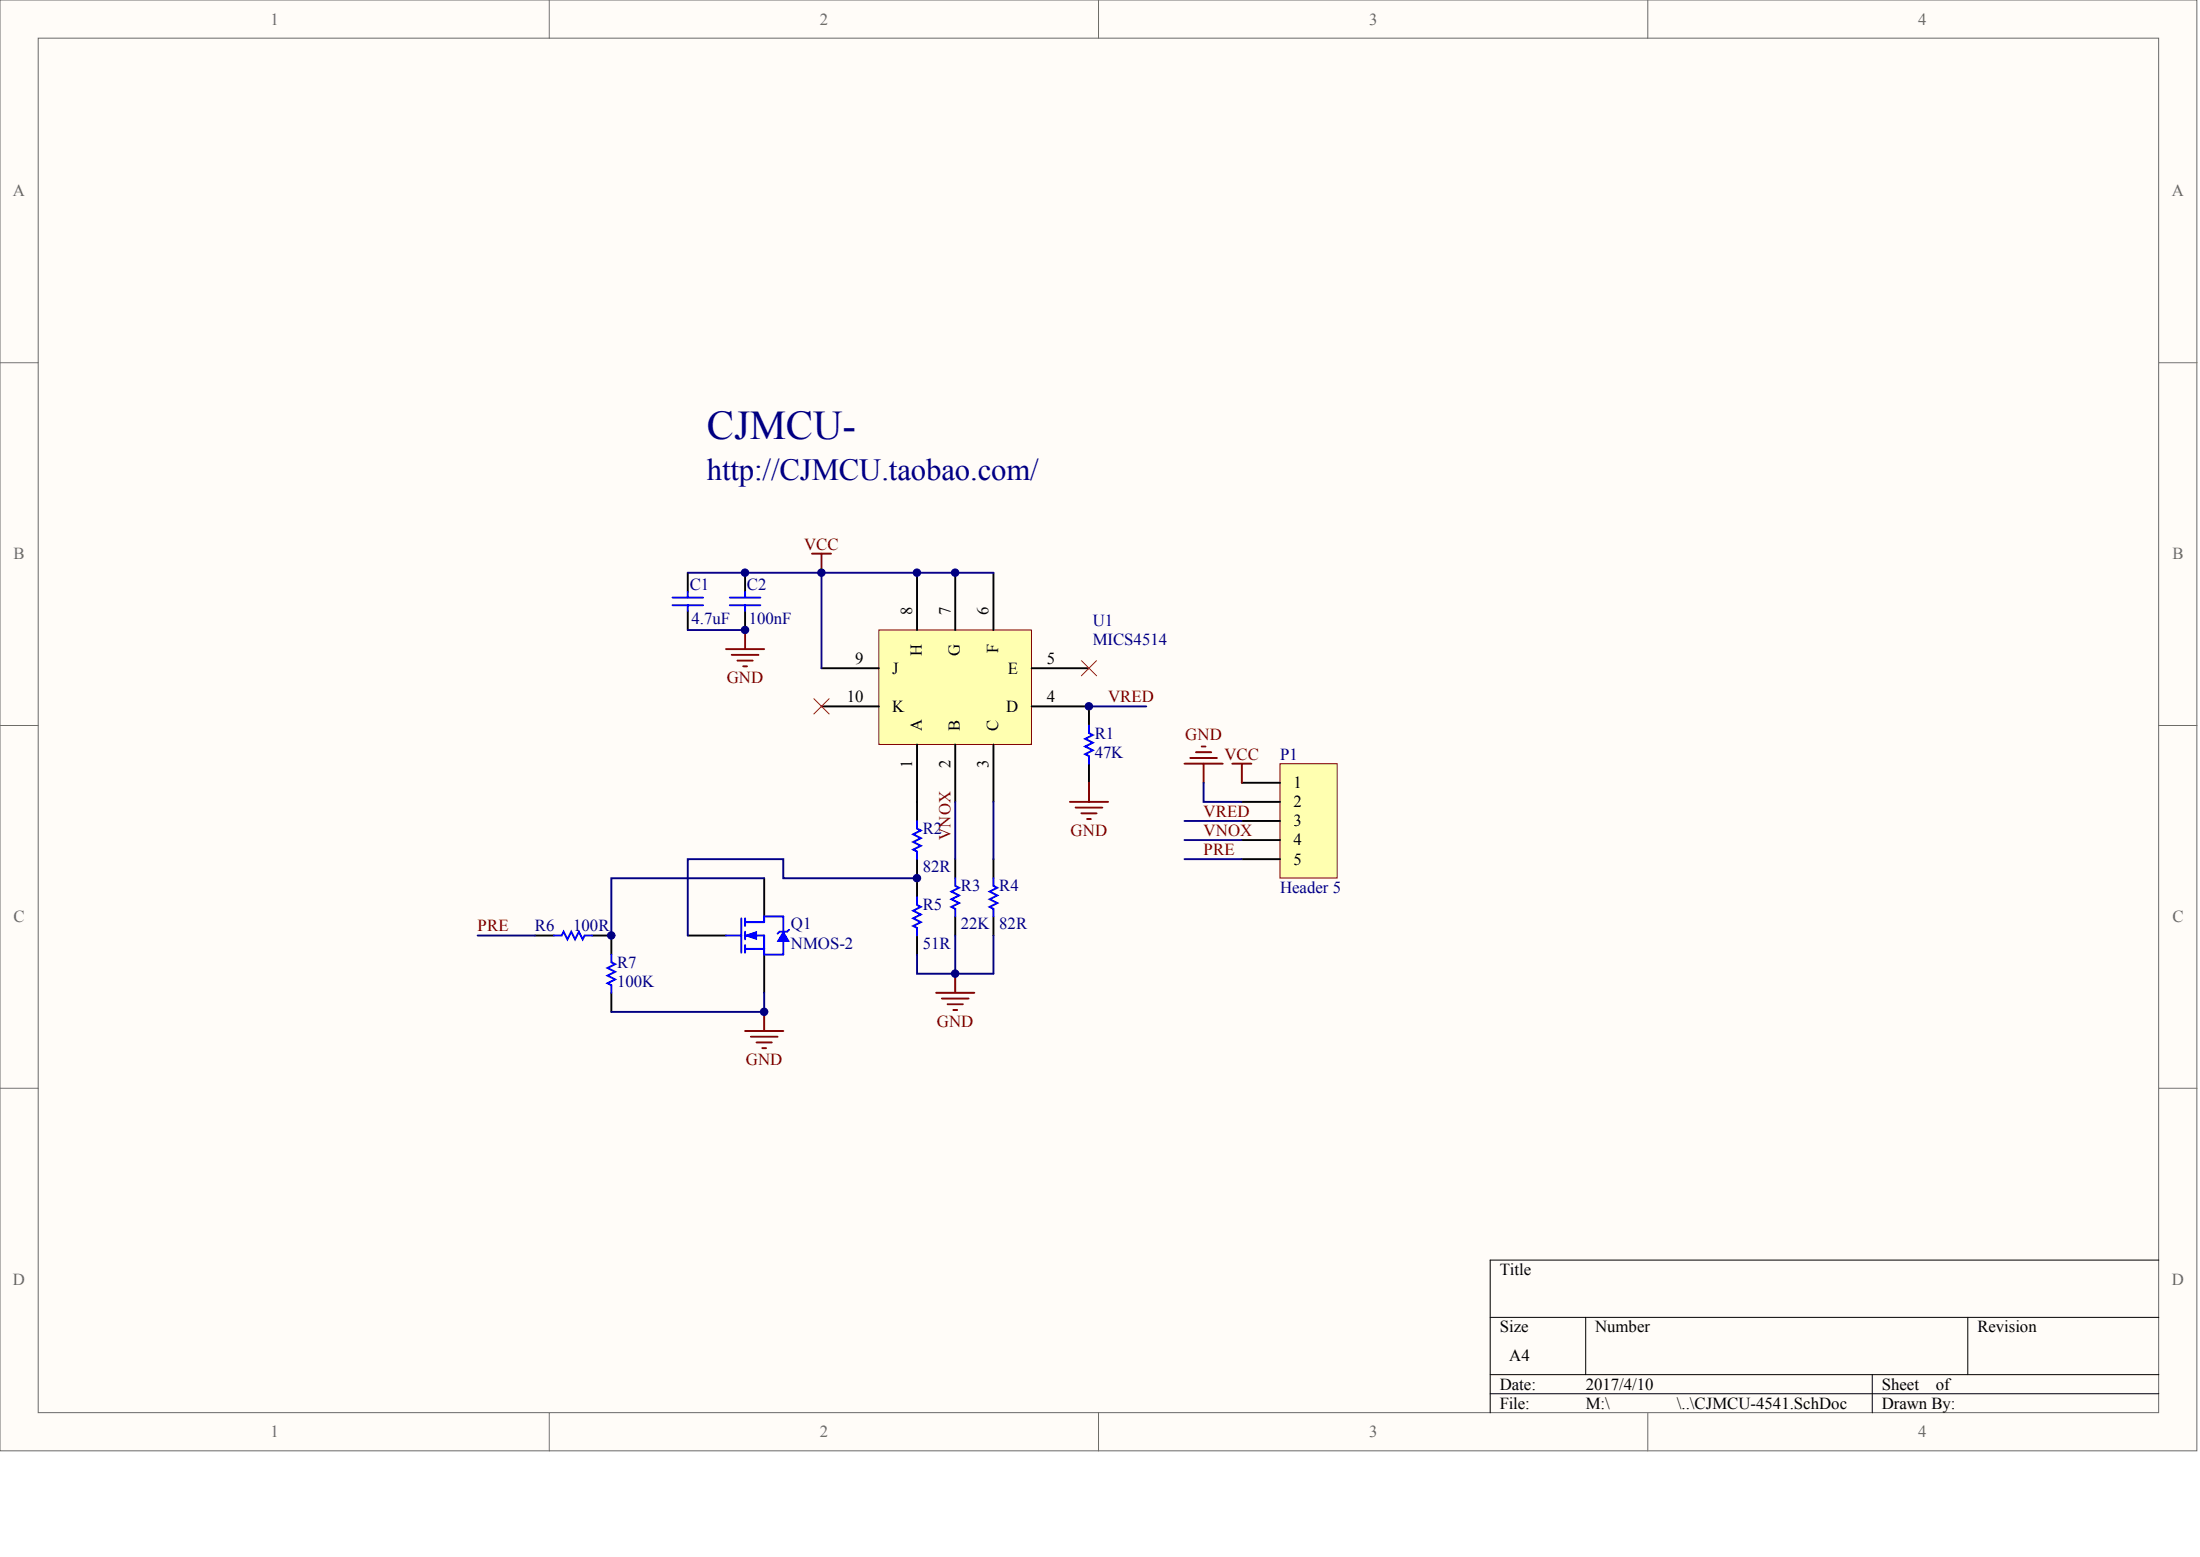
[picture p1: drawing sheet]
<svg xmlns="http://www.w3.org/2000/svg" width="840mm" height="594mm" viewBox="0 0 840 594" stroke-linecap="round" stroke-linejoin="round" font-family="sans-serif">
<g fill="#fffcf8" stroke="#696969" stroke-width=".38">
<path d="M0 0h838.4v553.6h-838.4z"/>
<path d="M14.6 14.6h809.2v524.4h-809.2z"/>
</g>
<path d="M209.6 0v14.6M419.2 0v14.6M628.9 0v14.6M0 138.4h14.6M823.9 138.4h14.6M0 276.8h14.6M823.9 276.8h14.6M0 415.2h14.6M823.9 415.2h14.6M209.6 539.1v14.5M419.2 539.1v14.5M628.9 539.1v14.5" fill="none" stroke="#696969" stroke-width=".38"/>
<path d="M823.9 480.8h-255.2v58.3M568.7 502.6h255.2M605.2 502.6v21.9M751 502.6v21.9M568.7 524.5h255.2M568.7 531.8h255.2M714.5 524.5v14.6" fill="none" stroke="#000" stroke-width=".38"/>
<path d="M262.5 218.5v7.3M262.5 233.1v7.3M379.1 327.8v7.3M379.1 349.7v7.3" fill="none" stroke="#000" stroke-width=".73"/>
<path d="M256.6 228h11.7M256.6 230.9h11.7M262.5 225.8v2.2M262.5 230.9v2.2M379.1 335.1v2.9l1.5 .7-2.9 1.5 2.9 1.5-2.9 1.4 2.9 1.5-2.9 1.4 1.4 .8v2.9" fill="none" stroke="#00f" stroke-width=".73"/>
<path d="M335.4 240.4h58.2v43.6h-58.2z" fill="#ffffb0" stroke="#800000" stroke-width=".38"/>
<g fill="none" stroke="#000" stroke-width=".73">
<path d="M350 218.5v21.9M364.6 218.5v21.9M379.1 218.5v21.9M313.5 255h21.9M393.7 255h21.9M313.5 269.5h21.9M393.7 269.5h21.9v7.3M350 284.1v29.1M364.6 284.1v21.9M379.1 284.1v21.9M415.6 291.4v7.3M291.6 335.1v14.6"/>
<path d="M350 327.8v14.6M364.6 327.8v7.3M262.5 357h14.6M350 357v7.2M364.6 349.7v7.3M291.6 364.2v14.6"/>
</g>
<path d="M379.1 218.5h-65.6v36.5" fill="none" stroke="#0c0087" stroke-width=".73"/>
<path d="M309.9 211.3h7.3M313.5 211.3v7.2" fill="none" stroke="#800000" stroke-width=".73"/>
<g fill="none" stroke="#00f" stroke-width=".73">
<path d="M415.6 276.8v2.9l1.5 .8-3 1.4 3 1.5-3 1.4 3 1.5-3 1.4 1.5 .8v2.9M350 313.2v3l1.4 .7-2.9 1.4 2.9 1.5-2.9 1.5 2.9 1.4-2.9 1.5 1.5 .7v2.9M364.6 335.1v2.9l1.4 .7-2.9 1.5 2.9 1.5-2.9 1.4 2.9 1.5-2.9 1.4 1.5 .8v2.9M277.1 357h5.8M282.9 350.4v13.1M284.4 351.9h7.2v-2.2h7.3v5.8M284.4 357h7.2v7.2h7.3v-5.1M284.4 350.4v2.9M284.4 355.5v2.9M301.1 354.8l-.7 .7h-2.9l-.7 .7M350 342.4v2.9l1.4 .7-2.9 1.5 2.9 1.4-2.9 1.5 2.9 1.5-2.9 1.4 1.5 .7v3M284.4 362.1h7.2"/>
<path d="M284.4 360.6v2.9"/>
</g>
<path d="M412.7 252l5.8 5.9M418.5 252l-5.8 5.9M310.6 266.6l5.8 5.8M316.4 266.6l-5.8 5.8" fill="none" stroke="#f00" stroke-width=".38"/>
<g fill="#00f" stroke="#00f" stroke-width=".38">
<path d="M284.4 357l4.3-1.5v2.9z"/>
<path d="M298.9 355.5l2.2 3.6h-4.3z"/>
</g>
<path d="M488.5 291.4h21.8v43.6h-21.8z" fill="#ffffb0" stroke="#800000" stroke-width=".38"/>
<path d="M284.4 218.5v7.3M284.4 233.1v7.3M473.9 298.7h14.6M473.9 306h14.6M473.9 313.2h14.6M473.9 320.5h14.6M473.9 327.8h14.6M204.2 357h7.2M226 357h7.3v7.2M233.3 378.8v7.3" fill="none" stroke="#000" stroke-width=".73"/>
<g fill="none" stroke="#800000" stroke-width=".73">
<path d="M277.1 247.7h14.5M279.3 249.9h10.2M281.4 252h5.9M283.6 254.2h1.5M284.4 240.4v7.3M415.6 298.7v7.3M452.1 291.4h14.5M454.2 289.2h10.2M456.4 287h5.9M458.6 284.8h1.5M459.3 291.4v7.3M470.3 291.4h7.3"/>
<path d="M473.9 291.4v7.3M408.3 306h14.6M410.5 308.1h10.2M412.7 310.3h5.8M414.9 312.5h1.4M357.3 378.8h14.5M364.6 371.5v7.3M284.4 393.4h14.5M286.5 395.6h10.3M288.7 397.7h5.9M290.9 399.9h1.5M291.6 386.1v7.3"/>
<path d="M359.5 381h10.2M361.6 383.2h5.9M363.8 385.4h1.5"/>
</g>
<path d="M262.5 218.5h51M262.5 240.4h21.9M452.1 313.2h21.8M452.1 320.5h21.8M452.1 327.8h21.8" fill="none" stroke="#0c0087" stroke-width=".73"/>
<path d="M278.5 228h11.7M278.5 230.9h11.7M284.4 225.8v2.2M284.4 230.9v2.2M211.4 357h3l.7-1.5 1.4 2.9 1.5-2.9 1.5 2.9 1.4-2.9 1.5 2.9 .7-1.4h2.9M233.3 364.2v2.9l1.5 .8-2.9 1.4 2.9 1.5-2.9 1.4 2.9 1.5-2.9 1.5 1.4 .7v2.9" fill="none" stroke="#00f" stroke-width=".73"/>
<path d="M415.6 269.5h21.9M459.3 298.7v7.3h14.6M364.6 306v21.8M379.1 306v21.8M291.6 335.1h-58.3v21.9M350 335.1h-51.1v-7.3h-36.4v29.2M182.3 357h21.9M364.6 357v14.5h14.5v-14.5M291.6 378.8v7.3h-58.3M350 364.2v7.3h14.6" fill="none" stroke="#000080" stroke-width=".73"/>
<g fill="#000080" stroke="#000080" stroke-width=".38">
<circle cx="233.3" cy="356.9" r="1.42"/>
<circle cx="284.3" cy="240.4" r="1.42"/>
<circle cx="284.3" cy="218.5" r="1.42"/>
<circle cx="291.6" cy="386.1" r="1.42"/>
<circle cx="313.5" cy="218.5" r="1.42"/>
<circle cx="349.9" cy="335.1" r="1.42"/>
<circle cx="349.9" cy="218.5" r="1.42"/>
<circle cx="364.5" cy="371.5" r="1.42"/>
<circle cx="364.5" cy="218.5" r="1.42"/>
<circle cx="415.6" cy="269.5" r="1.42"/>
</g>
<text font-size="15.6" fill="#000080" x="269.8" y="167.7">CJMCU-</text>
<text font-size="11.7" fill="#000080" x="269.8" y="183.2">http://CJMCU.taobao.com/</text>
<g font-size="6.4" fill="#696969">
<text x="103.2" y="9.3">1</text>
<text x="312.9" y="9.3">2</text>
<text x="522.5" y="9.3">3</text>
<text x="732.1" y="9.3">4</text>
<text x="5" y="74.9">A</text>
<text x="828.9" y="74.9">A</text>
<text x="5.2" y="213.3">B</text>
<text x="829.1" y="213.3">B</text>
<text x="5.2" y="351.7">C</text>
<text x="829.1" y="351.7">C</text>
<text x="5" y="490.1">D</text>
<text x="828.9" y="490.1">D</text>
<text x="103.2" y="548.4">1</text>
<text x="312.9" y="548.4">2</text>
<text x="522.5" y="548.4">3</text>
<text x="732.1" y="548.4">4</text>
</g>
<g font-size="6.4" fill="#800000">
<text x="306.9" y="209.7">VCC</text>
<text x="277.4" y="260.7">GND</text>
<text x="422.9" y="268">VRED</text>
<text x="452.3" y="282.5">GND</text>
<text x="467.3" y="289.8">VCC</text>
<text x="459.3" y="311.7">VRED</text>
<text x="408.6" y="319">GND</text>
<text x="459.3" y="319">VNOX</text>
<text x="459.3" y="326.2">PRE</text>
<text x="182.3" y="355.4">PRE</text>
<text x="357.6" y="391.8">GND</text>
<text x="284.6" y="406.4">GND</text>
</g>
<g font-size="6.4" fill="#000080">
<text x="263.2" y="225">C1</text>
<text x="285.1" y="225">C2</text>
<text x="263.9" y="238.1">4.7uF</text>
<text x="285.8" y="238.1">100nF</text>
<text x="417.1" y="238.8">U1</text>
<text x="417.1" y="246.1">MICS4514</text>
<text x="417.8" y="281.8">R1</text>
<text x="417.8" y="289.1">47K</text>
<text x="488.5" y="289.8">P1</text>
<text x="352.2" y="318.2">R2</text>
<text x="352.2" y="332.8">82R</text>
<text x="366.7" y="340.1">R3</text>
<text x="381.3" y="340.1">R4</text>
<text x="488.5" y="340.8">Header 5</text>
<text x="352.2" y="347.4">R5</text>
<text x="204.2" y="355.4">R6</text>
<text x="218.7" y="355.4">100R</text>
<text x="301.9" y="354.6">Q1</text>
<text x="366.7" y="354.6">22K</text>
<text x="381.3" y="354.6">82R</text>
<text x="301.9" y="361.9">NMOS-2</text>
<text x="352.2" y="361.9">51R</text>
<text x="235.5" y="369.2">R7</text>
<text x="235.5" y="376.5">100K</text>
</g>
<g font-size="6.4">
<text x="326.4" y="253.4">9</text>
<text x="340.5" y="257">J</text>
<text x="384.7" y="257">E</text>
<text x="399.6" y="253.4">5</text>
<text x="323.1" y="268">10</text>
<text x="399.6" y="268">4</text>
<text x="340.5" y="271.6">K</text>
<text x="384" y="271.6">D</text>
<text x="493.6" y="300.7">1</text>
<text x="493.6" y="308">2</text>
<text x="493.6" y="315.3">3</text>
<text x="493.6" y="322.6">4</text>
<text x="493.6" y="329.9">5</text>
<text x="572.4" y="486.5">Title</text>
<text x="572.4" y="508.4">Size</text>
<text x="608.8" y="508.4">Number</text>
<text x="754.6" y="508.4">Revision</text>
<text x="576" y="519.3">A4</text>
<text x="572.4" y="530.2">Date:</text>
<text x="605.2" y="530.2">2017/4/10</text>
<text x="718.2" y="530.2">Sheet</text>
<text x="738.8" y="530.2">of</text>
<text x="572.4" y="537.5">File:</text>
<text x="605.2" y="537.5">M:\</text>
<text x="640" y="537.5">\..\CJMCU-4541.SchDoc</text>
<text x="718.2" y="537.5">Drawn By:</text>
</g>
<g font-size="6.3">
<text x="348.1" y="234.6" transform="rotate(-90 348.1 234.6)">8</text>
<text x="362.7" y="234.6" transform="rotate(-90 362.7 234.6)">7</text>
<text x="377.3" y="234.6" transform="rotate(-90 377.3 234.6)">6</text>
<text x="351.8" y="250.2" transform="rotate(-90 351.8 250.2)">H</text>
<text x="366.3" y="250.2" transform="rotate(-90 366.3 250.2)">G</text>
<text x="380.9" y="249.1" transform="rotate(-90 380.9 249.1)">F</text>
<text x="351.8" y="279" transform="rotate(-90 351.8 279)">A</text>
<text x="366.3" y="279" transform="rotate(-90 366.3 279)">B</text>
<text x="380.9" y="279" transform="rotate(-90 380.9 279)">C</text>
<text x="348.1" y="293.2" transform="rotate(-90 348.1 293.2)">1</text>
<text x="362.7" y="293.2" transform="rotate(-90 362.7 293.2)">2</text>
<text x="377.3" y="293.2" transform="rotate(-90 377.3 293.2)">3</text>
</g>
<text font-size="6.3" fill="#800000" x="362.7" y="320.5" transform="rotate(-90 362.7 320.5)">VNOX</text>
</svg>
